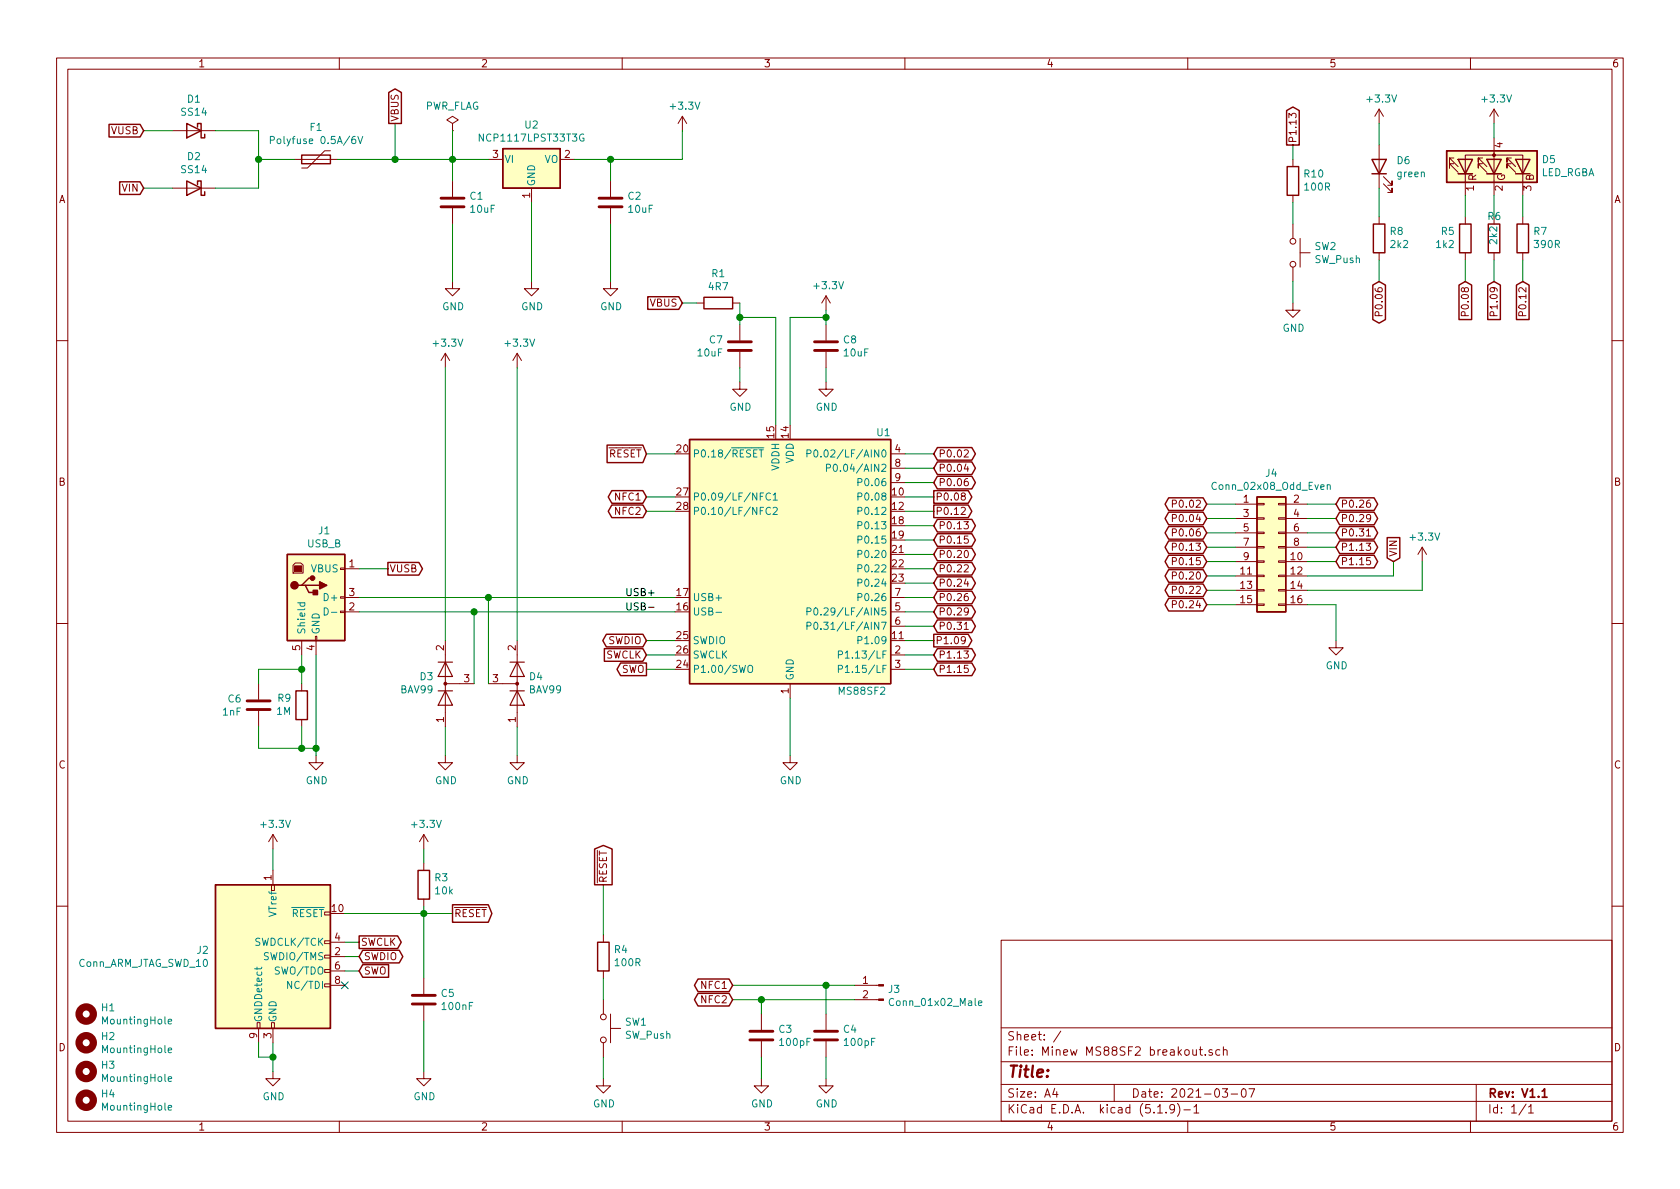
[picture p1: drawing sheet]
EESchema Schematic File Version 4
EELAYER 30 0
EELAYER END
$Descr A4 11693 8268
encoding utf-8
Sheet 1 1
Title ""
Date "2021-03-07"
Rev "V1.1"
Comp ""
Comment1 ""
Comment2 ""
Comment3 ""
Comment4 ""
$EndDescr
$Comp
L Mechanical:MountingHole H1
U 1 1
P 600 7050
F 0 "H1" H 700 7096 50  0000 L CNN
F 1 "MountingHole" H 700 7005 50  0000 L CNN
F 2 "MountingHole:MountingHole_3.5mm" H 600 7050 50  0001 C CNN
F 3 "~" H 600 7050 50  0001 C CNN
	1    600  7050
	1    0    0    -1  
$EndComp
$Comp
L Mechanical:MountingHole H2
U 1 1
P 600 7250
F 0 "H2" H 700 7296 50  0000 L CNN
F 1 "MountingHole" H 700 7205 50  0000 L CNN
F 2 "MountingHole:MountingHole_3.5mm" H 600 7250 50  0001 C CNN
F 3 "~" H 600 7250 50  0001 C CNN
	1    600  7250
	1    0    0    -1  
$EndComp
$Comp
L Mechanical:MountingHole H3
U 1 1
P 600 7450
F 0 "H3" H 700 7496 50  0000 L CNN
F 1 "MountingHole" H 700 7405 50  0000 L CNN
F 2 "MountingHole:MountingHole_3.5mm" H 600 7450 50  0001 C CNN
F 3 "~" H 600 7450 50  0001 C CNN
	1    600  7450
	1    0    0    -1  
$EndComp
$Comp
L Mechanical:MountingHole H4
U 1 1
P 600 7650
F 0 "H4" H 700 7696 50  0000 L CNN
F 1 "MountingHole" H 700 7605 50  0000 L CNN
F 2 "MountingHole:MountingHole_3.5mm" H 600 7650 50  0001 C CNN
F 3 "~" H 600 7650 50  0001 C CNN
	1    600  7650
	1    0    0    -1  
$EndComp
$Comp
L Connector:USB_B J1
U 1 1
P 2200 4150
F 0 "J1" H 2257 4617 50  0000 C CNN
F 1 "USB_B" H 2257 4526 50  0000 C CNN
F 2 "Connector_USB-fixed:USB_B_OST_USB-B1HSxx_Horizontal" H 2350 4100 50  0001 C CNN
F 3 " ~" H 2350 4100 50  0001 C CNN
	1    2200 4150
	1    0    0    -1  
$EndComp
$Comp
L RF_ZigBee-extra:MS88SF2 U1
U 1 1
P 5500 3900
F 0 "U1" H 6150 4800 50  0000 C CNN
F 1 "MS88SF2" H 6000 3000 50  0000 C CNN
F 2 "RF_Module-extra:MS88SF2-handsolder" H 6550 4100 50  0001 C CNN
F 3 "" H 6350 2900 50  0001 C CNN
	1    5500 3900
	1    0    0    -1  
$EndComp
$Comp
L power:GND #PWR0101
U 1 1
P 5500 5250
F 0 "#PWR0101" H 5500 5000 50  0001 C CNN
F 1 "GND" H 5505 5077 50  0000 C CNN
F 2 "" H 5500 5250 50  0001 C CNN
F 3 "" H 5500 5250 50  0001 C CNN
	1    5500 5250
	1    0    0    -1  
$EndComp
Wire Wire Line
	5500 5250 5500 4850
$Comp
L power:GND #PWR0102
U 1 1
P 2200 5250
F 0 "#PWR0102" H 2200 5000 50  0001 C CNN
F 1 "GND" H 2205 5077 50  0000 C CNN
F 2 "" H 2200 5250 50  0001 C CNN
F 3 "" H 2200 5250 50  0001 C CNN
	1    2200 5250
	1    0    0    -1  
$EndComp
Wire Wire Line
	2200 5250 2200 5200
Wire Wire Line
	4700 4450 4500 4450
Wire Wire Line
	4700 4550 4500 4550
Wire Wire Line
	4700 4650 4500 4650
Text GLabel 4500 4450 0    50   BiDi ~ 0
SWDIO
Text GLabel 4500 4550 0    50   Input ~ 0
SWCLK
Text GLabel 4500 4650 0    50   Output ~ 0
SWO
$Comp
L Connector:Conn_ARM_JTAG_SWD_10 J2
U 1 1
P 1900 6650
F 0 "J2" H 1457 6696 50  0000 R CNN
F 1 "Conn_ARM_JTAG_SWD_10" H 1457 6605 50  0000 R CNN
F 2 "Connector_PinHeader_2.54mm:PinHeader_2x05_P2.54mm_Vertical" H 1900 6650 50  0001 C CNN
F 3 "http://infocenter.arm.com/help/topic/com.arm.doc.ddi0314h/DDI0314H_coresight_components_trm.pdf" V 1550 5400 50  0001 C CNN
	1    1900 6650
	1    0    0    -1  
$EndComp
Text GLabel 2500 6650 2    50   BiDi ~ 0
SWDIO
Wire Wire Line
	2400 6650 2500 6650
Wire Wire Line
	2400 6550 2500 6550
Text GLabel 2500 6550 2    50   Output ~ 0
SWCLK
Text GLabel 2500 6750 2    50   Input ~ 0
SWO
Wire Wire Line
	2500 6750 2400 6750
NoConn ~ 2400 6850
$Comp
L power:GND #PWR02
U 1 1
P 1900 7450
F 0 "#PWR02" H 1900 7200 50  0001 C CNN
F 1 "GND" H 1905 7277 50  0000 C CNN
F 2 "" H 1900 7450 50  0001 C CNN
F 3 "" H 1900 7450 50  0001 C CNN
	1    1900 7450
	1    0    0    -1  
$EndComp
Wire Wire Line
	1900 7450 1900 7350
Wire Wire Line
	1800 7250 1800 7350
Wire Wire Line
	1900 7350 1800 7350
Connection ~ 1900 7350
Wire Wire Line
	1900 7350 1900 7250
$Comp
L power:+3.3V #PWR01
U 1 1
P 1900 5900
F 0 "#PWR01" H 1900 5750 50  0001 C CNN
F 1 "+3.3V" H 1915 6073 50  0000 C CNN
F 2 "" H 1900 5900 50  0001 C CNN
F 3 "" H 1900 5900 50  0001 C CNN
	1    1900 5900
	1    0    0    -1  
$EndComp
Wire Wire Line
	1900 5900 1900 6050
Text GLabel 4500 3150 0    50   Input ~ 0
~RESET
Text GLabel 3150 6350 2    50   Output ~ 0
~RESET
$Comp
L Diode:BAV99 D3
U 1 1
P 3100 4750
F 0 "D3" V 3146 4829 50  0000 L CNN
F 1 "BAV99" V 3055 4829 50  0000 L CNN
F 2 "Package_TO_SOT_SMD:SOT-23" H 3100 4250 50  0001 C CNN
F 3 "https://assets.nexperia.com/documents/data-sheet/BAV99_SER.pdf" H 3100 4750 50  0001 C CNN
	1    3100 4750
	0    -1   -1   0   
$EndComp
$Comp
L Diode:BAV99 D4
U 1 1
P 3600 4750
F 0 "D4" V 3646 4829 50  0000 L CNN
F 1 "BAV99" V 3555 4829 50  0000 L CNN
F 2 "Package_TO_SOT_SMD:SOT-23" H 3600 4250 50  0001 C CNN
F 3 "https://assets.nexperia.com/documents/data-sheet/BAV99_SER.pdf" H 3600 4750 50  0001 C CNN
	1    3600 4750
	0    1    -1   0   
$EndComp
$Comp
L power:+3.3V #PWR0103
U 1 1
P 5750 2150
F 0 "#PWR0103" H 5750 2000 50  0001 C CNN
F 1 "+3.3V" H 5765 2323 50  0000 C CNN
F 2 "" H 5750 2150 50  0001 C CNN
F 3 "" H 5750 2150 50  0001 C CNN
	1    5750 2150
	1    0    0    -1  
$EndComp
$Comp
L power:+3.3V #PWR0104
U 1 1
P 3600 2550
F 0 "#PWR0104" H 3600 2400 50  0001 C CNN
F 1 "+3.3V" H 3615 2723 50  0000 C CNN
F 2 "" H 3600 2550 50  0001 C CNN
F 3 "" H 3600 2550 50  0001 C CNN
	1    3600 2550
	1    0    0    -1  
$EndComp
Wire Wire Line
	3300 4750 3300 4250
Connection ~ 3300 4250
Wire Wire Line
	3300 4250 2500 4250
Wire Wire Line
	3400 4750 3400 4150
Connection ~ 3400 4150
Wire Wire Line
	3400 4150 2500 4150
Wire Wire Line
	3600 4450 3600 2550
Wire Wire Line
	3100 4450 3100 2550
$Comp
L power:+3.3V #PWR0105
U 1 1
P 3100 2550
F 0 "#PWR0105" H 3100 2400 50  0001 C CNN
F 1 "+3.3V" H 3115 2723 50  0000 C CNN
F 2 "" H 3100 2550 50  0001 C CNN
F 3 "" H 3100 2550 50  0001 C CNN
	1    3100 2550
	1    0    0    -1  
$EndComp
$Comp
L power:GND #PWR0106
U 1 1
P 3100 5250
F 0 "#PWR0106" H 3100 5000 50  0001 C CNN
F 1 "GND" H 3105 5077 50  0000 C CNN
F 2 "" H 3100 5250 50  0001 C CNN
F 3 "" H 3100 5250 50  0001 C CNN
	1    3100 5250
	1    0    0    -1  
$EndComp
$Comp
L power:GND #PWR0107
U 1 1
P 3600 5250
F 0 "#PWR0107" H 3600 5000 50  0001 C CNN
F 1 "GND" H 3605 5077 50  0000 C CNN
F 2 "" H 3600 5250 50  0001 C CNN
F 3 "" H 3600 5250 50  0001 C CNN
	1    3600 5250
	1    0    0    -1  
$EndComp
Wire Wire Line
	3600 5050 3600 5250
Wire Wire Line
	3100 5250 3100 5050
Wire Wire Line
	2500 3950 2700 3950
Text GLabel 2700 3950 2    50   Output ~ 0
VUSB
Text GLabel 1000 900  0    50   Input ~ 0
VUSB
$Comp
L Device:D_Schottky D1
U 1 1
P 1350 900
F 0 "D1" H 1350 683 50  0000 C CNN
F 1 "SS14" H 1350 774 50  0000 C CNN
F 2 "Diode_SMD:D_SMA" H 1350 900 50  0001 C CNN
F 3 "~" H 1350 900 50  0001 C CNN
	1    1350 900 
	-1   0    0    1   
$EndComp
$Comp
L Device:D_Schottky D2
U 1 1
P 1350 1300
F 0 "D2" H 1350 1083 50  0000 C CNN
F 1 "SS14" H 1350 1174 50  0000 C CNN
F 2 "Diode_SMD:D_SMA" H 1350 1300 50  0001 C CNN
F 3 "~" H 1350 1300 50  0001 C CNN
	1    1350 1300
	-1   0    0    1   
$EndComp
Text GLabel 1000 1300 0    50   Input ~ 0
VIN
Wire Wire Line
	1000 1300 1200 1300
Wire Wire Line
	1000 900  1200 900 
Wire Wire Line
	1500 900  1800 900 
Wire Wire Line
	1800 900  1800 1100
Wire Wire Line
	1800 1300 1500 1300
$Comp
L Device:Polyfuse F1
U 1 1
P 2200 1100
F 0 "F1" V 1975 1100 50  0000 C CNN
F 1 "Polyfuse 0.5A/6V" V 2066 1100 50  0000 C CNN
F 2 "Fuse:Fuse_1206_3216Metric_Pad1.42x1.75mm_HandSolder" H 2250 900 50  0001 L CNN
F 3 "~" H 2200 1100 50  0001 C CNN
	1    2200 1100
	0    1    1    0   
$EndComp
Wire Wire Line
	2050 1100 1800 1100
Connection ~ 1800 1100
Wire Wire Line
	1800 1100 1800 1300
Wire Wire Line
	2350 1100 2750 1100
$Comp
L Device:C C1
U 1 1
P 3150 1400
F 0 "C1" H 3265 1446 50  0000 L CNN
F 1 "10uF" H 3265 1355 50  0000 L CNN
F 2 "Capacitor_SMD:C_0805_2012Metric_Pad1.18x1.45mm_HandSolder" H 3188 1250 50  0001 C CNN
F 3 "~" H 3150 1400 50  0001 C CNN
	1    3150 1400
	1    0    0    -1  
$EndComp
Wire Wire Line
	3150 1550 3150 1950
Wire Wire Line
	3150 1250 3150 1100
$Comp
L power:GND #PWR0108
U 1 1
P 3150 1950
F 0 "#PWR0108" H 3150 1700 50  0001 C CNN
F 1 "GND" H 3155 1777 50  0000 C CNN
F 2 "" H 3150 1950 50  0001 C CNN
F 3 "" H 3150 1950 50  0001 C CNN
	1    3150 1950
	1    0    0    -1  
$EndComp
$Comp
L Regulator_Linear:AMS1117-3.3 U2
U 1 1
P 3700 1100
F 0 "U2" H 3700 1342 50  0000 C CNN
F 1 "NCP1117LPST33T3G" H 3700 1251 50  0000 C CNN
F 2 "Package_TO_SOT_SMD:SOT-223-3_TabPin2" H 3700 1300 50  0001 C CNN
F 3 "" H 3800 850 50  0001 C CNN
	1    3700 1100
	1    0    0    -1  
$EndComp
Wire Wire Line
	3400 1100 3150 1100
Connection ~ 3150 1100
$Comp
L Device:C C2
U 1 1
P 4250 1400
F 0 "C2" H 4365 1446 50  0000 L CNN
F 1 "10uF" H 4365 1355 50  0000 L CNN
F 2 "Capacitor_SMD:C_0805_2012Metric_Pad1.18x1.45mm_HandSolder" H 4288 1250 50  0001 C CNN
F 3 "~" H 4250 1400 50  0001 C CNN
	1    4250 1400
	1    0    0    -1  
$EndComp
$Comp
L power:GND #PWR0109
U 1 1
P 4250 1950
F 0 "#PWR0109" H 4250 1700 50  0001 C CNN
F 1 "GND" H 4255 1777 50  0000 C CNN
F 2 "" H 4250 1950 50  0001 C CNN
F 3 "" H 4250 1950 50  0001 C CNN
	1    4250 1950
	1    0    0    -1  
$EndComp
Wire Wire Line
	4250 1950 4250 1550
Wire Wire Line
	4250 1250 4250 1100
Wire Wire Line
	4250 1100 4000 1100
$Comp
L power:GND #PWR0110
U 1 1
P 3700 1950
F 0 "#PWR0110" H 3700 1700 50  0001 C CNN
F 1 "GND" H 3705 1777 50  0000 C CNN
F 2 "" H 3700 1950 50  0001 C CNN
F 3 "" H 3700 1950 50  0001 C CNN
	1    3700 1950
	1    0    0    -1  
$EndComp
Wire Wire Line
	3700 1950 3700 1400
$Comp
L power:+3.3V #PWR0111
U 1 1
P 4750 900
F 0 "#PWR0111" H 4750 750 50  0001 C CNN
F 1 "+3.3V" H 4765 1073 50  0000 C CNN
F 2 "" H 4750 900 50  0001 C CNN
F 3 "" H 4750 900 50  0001 C CNN
	1    4750 900 
	1    0    0    -1  
$EndComp
Wire Wire Line
	4250 1100 4750 1100
Wire Wire Line
	4750 1100 4750 900 
Connection ~ 4250 1100
Wire Wire Line
	4500 3450 4700 3450
Wire Wire Line
	4700 3550 4500 3550
Text GLabel 4500 3550 0    50   BiDi ~ 0
NFC2
Text GLabel 4500 3450 0    50   BiDi ~ 0
NFC1
Text GLabel 5100 6950 0    50   BiDi ~ 0
NFC2
Text GLabel 5100 6850 0    50   BiDi ~ 0
NFC1
$Comp
L Device:C C3
U 1 1
P 5300 7200
F 0 "C3" H 5415 7246 50  0000 L CNN
F 1 "100pF" H 5415 7155 50  0000 L CNN
F 2 "Capacitor_SMD:C_0805_2012Metric_Pad1.18x1.45mm_HandSolder" H 5338 7050 50  0001 C CNN
F 3 "~" H 5300 7200 50  0001 C CNN
	1    5300 7200
	1    0    0    -1  
$EndComp
$Comp
L power:GND #PWR0112
U 1 1
P 5300 7500
F 0 "#PWR0112" H 5300 7250 50  0001 C CNN
F 1 "GND" H 5305 7327 50  0000 C CNN
F 2 "" H 5300 7500 50  0001 C CNN
F 3 "" H 5300 7500 50  0001 C CNN
	1    5300 7500
	1    0    0    -1  
$EndComp
$Comp
L Device:C C4
U 1 1
P 5750 7200
F 0 "C4" H 5865 7246 50  0000 L CNN
F 1 "100pF" H 5865 7155 50  0000 L CNN
F 2 "Capacitor_SMD:C_0805_2012Metric_Pad1.18x1.45mm_HandSolder" H 5788 7050 50  0001 C CNN
F 3 "~" H 5750 7200 50  0001 C CNN
	1    5750 7200
	1    0    0    -1  
$EndComp
$Comp
L power:GND #PWR0113
U 1 1
P 5750 7500
F 0 "#PWR0113" H 5750 7250 50  0001 C CNN
F 1 "GND" H 5755 7327 50  0000 C CNN
F 2 "" H 5750 7500 50  0001 C CNN
F 3 "" H 5750 7500 50  0001 C CNN
	1    5750 7500
	1    0    0    -1  
$EndComp
Wire Wire Line
	5100 6950 5300 6950
Wire Wire Line
	5300 6950 5300 7050
Wire Wire Line
	5300 7350 5300 7500
Wire Wire Line
	5100 6850 5750 6850
Wire Wire Line
	5750 6850 5750 7050
Wire Wire Line
	5750 7350 5750 7500
$Comp
L Connector:Conn_01x02_Male J3
U 1 1
P 6150 6850
F 0 "J3" H 6122 6824 50  0000 R CNN
F 1 "Conn_01x02_Male" H 6122 6733 50  0000 R CNN
F 2 "Connector_PinHeader_2.54mm:PinHeader_1x02_P2.54mm_Vertical" H 6150 6850 50  0001 C CNN
F 3 "~" H 6150 6850 50  0001 C CNN
	1    6150 6850
	-1   0    0    -1  
$EndComp
Wire Wire Line
	5950 6850 5750 6850
Connection ~ 5750 6850
Connection ~ 5300 6950
Wire Wire Line
	5300 6950 5950 6950
Text GLabel 6500 3250 2    50   BiDi ~ 0
P0.04
Wire Wire Line
	6500 3250 6300 3250
Text GLabel 6500 3350 2    50   BiDi ~ 0
P0.06
Wire Wire Line
	6500 3350 6300 3350
Text GLabel 6500 3450 2    50   Output ~ 0
P0.08
Wire Wire Line
	6500 3450 6300 3450
Text GLabel 6500 3150 2    50   BiDi ~ 0
P0.02
Wire Wire Line
	6500 3150 6300 3150
$Comp
L Device:R R3
U 1 1
P 2950 6150
F 0 "R3" H 2880 6104 50  0000 R CNN
F 1 "10k" H 2880 6195 50  0000 R CNN
F 2 "Resistor_SMD:R_0805_2012Metric_Pad1.20x1.40mm_HandSolder" V 2880 6150 50  0001 C CNN
F 3 "~" H 2950 6150 50  0001 C CNN
	1    2950 6150
	-1   0    0    1   
$EndComp
$Comp
L power:+3.3V #PWR03
U 1 1
P 2950 5900
F 0 "#PWR03" H 2950 5750 50  0001 C CNN
F 1 "+3.3V" H 2965 6073 50  0000 C CNN
F 2 "" H 2950 5900 50  0001 C CNN
F 3 "" H 2950 5900 50  0001 C CNN
	1    2950 5900
	1    0    0    -1  
$EndComp
Wire Wire Line
	2950 5900 2950 6000
$Comp
L Switch:SW_Push SW1
U 1 1
P 4200 7150
F 0 "SW1" V 4154 7298 50  0000 L CNN
F 1 "SW_Push" V 4245 7298 50  0000 L CNN
F 2 "Button_Switch_SMD:SW_SPST_CK_RS282G05A3" H 4200 7350 50  0001 C CNN
F 3 "~" H 4200 7350 50  0001 C CNN
	1    4200 7150
	0    1    1    0   
$EndComp
$Comp
L power:GND #PWR06
U 1 1
P 4200 7500
F 0 "#PWR06" H 4200 7250 50  0001 C CNN
F 1 "GND" H 4205 7327 50  0000 C CNN
F 2 "" H 4200 7500 50  0001 C CNN
F 3 "" H 4200 7500 50  0001 C CNN
	1    4200 7500
	1    0    0    -1  
$EndComp
$Comp
L Device:R R4
U 1 1
P 4200 6650
F 0 "R4" H 4130 6604 50  0000 R CNN
F 1 "100R" H 4130 6695 50  0000 R CNN
F 2 "Resistor_SMD:R_0805_2012Metric_Pad1.20x1.40mm_HandSolder" V 4130 6650 50  0001 C CNN
F 3 "~" H 4200 6650 50  0001 C CNN
	1    4200 6650
	-1   0    0    1   
$EndComp
Wire Wire Line
	4200 7350 4200 7500
Wire Wire Line
	4200 6950 4200 6800
Text GLabel 4200 6150 1    50   Output ~ 0
~RESET
Wire Wire Line
	4200 6150 4200 6500
Wire Wire Line
	4500 3150 4700 3150
$Comp
L Device:C C5
U 1 1
P 2950 6950
F 0 "C5" H 3065 6996 50  0000 L CNN
F 1 "100nF" H 3065 6905 50  0000 L CNN
F 2 "Capacitor_SMD:C_0805_2012Metric_Pad1.18x1.45mm_HandSolder" H 2988 6800 50  0001 C CNN
F 3 "~" H 2950 6950 50  0001 C CNN
	1    2950 6950
	1    0    0    -1  
$EndComp
$Comp
L power:GND #PWR0114
U 1 1
P 2950 7450
F 0 "#PWR0114" H 2950 7200 50  0001 C CNN
F 1 "GND" H 2955 7277 50  0000 C CNN
F 2 "" H 2950 7450 50  0001 C CNN
F 3 "" H 2950 7450 50  0001 C CNN
	1    2950 7450
	1    0    0    -1  
$EndComp
Wire Wire Line
	2950 7450 2950 7100
Wire Wire Line
	2950 6300 2950 6350
Wire Wire Line
	3150 6350 2950 6350
Connection ~ 2950 6350
Wire Wire Line
	2950 6350 2950 6800
Wire Wire Line
	2950 6350 2400 6350
Text GLabel 6500 3550 2    50   Output ~ 0
P0.12
Wire Wire Line
	6500 3550 6300 3550
Text GLabel 6500 3650 2    50   BiDi ~ 0
P0.13
Wire Wire Line
	6500 3650 6300 3650
Wire Wire Line
	6500 3750 6300 3750
Text GLabel 6500 3850 2    50   BiDi ~ 0
P0.20
Wire Wire Line
	6500 3850 6300 3850
Text GLabel 6500 3950 2    50   BiDi ~ 0
P0.22
Wire Wire Line
	6500 3950 6300 3950
Text GLabel 6500 4050 2    50   BiDi ~ 0
P0.24
Wire Wire Line
	6500 4050 6300 4050
Text GLabel 6500 4150 2    50   BiDi ~ 0
P0.26
Wire Wire Line
	6500 4150 6300 4150
Text GLabel 6500 4250 2    50   BiDi ~ 0
P0.29
Wire Wire Line
	6500 4250 6300 4250
Text GLabel 6500 4350 2    50   BiDi ~ 0
P0.31
Wire Wire Line
	6500 4350 6300 4350
Text GLabel 6500 4450 2    50   Output ~ 0
P1.09
Wire Wire Line
	6500 4450 6300 4450
Text GLabel 6500 4550 2    50   BiDi ~ 0
P1.13
Wire Wire Line
	6500 4550 6300 4550
Text GLabel 6500 4650 2    50   BiDi ~ 0
P1.15
Wire Wire Line
	6500 4650 6300 4650
Text GLabel 6500 3750 2    50   BiDi ~ 0
P0.15
$Comp
L Device:LED D6
U 1 1
P 9600 1150
F 0 "D6" V 9639 1032 50  0000 R CNN
F 1 "green" V 9548 1032 50  0000 R CNN
F 2 "LED_SMD:LED_0805_2012Metric_Pad1.15x1.40mm_HandSolder" H 9600 1150 50  0001 C CNN
F 3 "~" H 9600 1150 50  0001 C CNN
	1    9600 1150
	0    -1   -1   0   
$EndComp
$Comp
L Device:R R8
U 1 1
P 9600 1650
F 0 "R8" H 9530 1604 50  0000 R CNN
F 1 "2k2" H 9530 1695 50  0000 R CNN
F 2 "Resistor_SMD:R_0805_2012Metric_Pad1.20x1.40mm_HandSolder" V 9530 1650 50  0001 C CNN
F 3 "~" H 9600 1650 50  0001 C CNN
	1    9600 1650
	-1   0    0    1   
$EndComp
$Comp
L power:+3.3V #PWR0115
U 1 1
P 9600 850
F 0 "#PWR0115" H 9600 700 50  0001 C CNN
F 1 "+3.3V" H 9615 1023 50  0000 C CNN
F 2 "" H 9600 850 50  0001 C CNN
F 3 "" H 9600 850 50  0001 C CNN
	1    9600 850 
	1    0    0    -1  
$EndComp
Wire Wire Line
	9600 1300 9600 1500
Text GLabel 9600 1950 3    50   BiDi ~ 0
P0.06
Wire Wire Line
	9600 850  9600 1000
Wire Wire Line
	9600 1800 9600 1950
$Comp
L Device:LED_RGBA D5
U 1 1
P 10400 1150
F 0 "D5" V 10446 820 50  0000 R CNN
F 1 "LED_RGBA" V 10355 820 50  0000 R CNN
F 2 "LED_SMD-extra:LED_RGB_3528" H 10400 1100 50  0001 C CNN
F 3 "~" H 10400 1100 50  0001 C CNN
	1    10400 1150
	0    -1   -1   0   
$EndComp
$Comp
L power:+3.3V #PWR0116
U 1 1
P 10400 850
F 0 "#PWR0116" H 10400 700 50  0001 C CNN
F 1 "+3.3V" H 10415 1023 50  0000 C CNN
F 2 "" H 10400 850 50  0001 C CNN
F 3 "" H 10400 850 50  0001 C CNN
	1    10400 850 
	1    0    0    -1  
$EndComp
Wire Wire Line
	10400 850  10400 950 
$Comp
L Device:R R6
U 1 1
P 10400 1650
F 0 "R6" H 10450 1500 50  0000 R CNN
F 1 "2k2" V 10400 1700 50  0000 R CNN
F 2 "Resistor_SMD:R_0805_2012Metric_Pad1.20x1.40mm_HandSolder" V 10330 1650 50  0001 C CNN
F 3 "~" H 10400 1650 50  0001 C CNN
	1    10400 1650
	-1   0    0    1   
$EndComp
$Comp
L Device:R R7
U 1 1
P 10600 1650
F 0 "R7" H 10530 1604 50  0000 R CNN
F 1 "390R" H 10530 1695 50  0000 R CNN
F 2 "Resistor_SMD:R_0805_2012Metric_Pad1.20x1.40mm_HandSolder" V 10530 1650 50  0001 C CNN
F 3 "~" H 10600 1650 50  0001 C CNN
	1    10600 1650
	-1   0    0    1   
$EndComp
$Comp
L Device:R R5
U 1 1
P 10200 1650
F 0 "R5" H 10270 1604 50  0000 L CNN
F 1 "1k2" H 10270 1695 50  0000 L CNN
F 2 "Resistor_SMD:R_0805_2012Metric_Pad1.20x1.40mm_HandSolder" V 10130 1650 50  0001 C CNN
F 3 "~" H 10200 1650 50  0001 C CNN
	1    10200 1650
	-1   0    0    1   
$EndComp
Wire Wire Line
	10200 1500 10200 1350
Wire Wire Line
	10400 1350 10400 1500
Wire Wire Line
	10600 1500 10600 1350
Text GLabel 10200 1950 3    50   Input ~ 0
P0.08
Wire Wire Line
	10200 1950 10200 1800
Text GLabel 10400 1950 3    50   Input ~ 0
P1.09
Text GLabel 10600 1950 3    50   Input ~ 0
P0.12
Wire Wire Line
	10600 1800 10600 1950
Wire Wire Line
	10400 1800 10400 1950
$Comp
L Connector_Generic:Conn_02x08_Odd_Even J4
U 1 1
P 8800 3800
F 0 "J4" H 8850 4317 50  0000 C CNN
F 1 "Conn_02x08_Odd_Even" H 8850 4226 50  0000 C CNN
F 2 "Connector_PinHeader_2.54mm:PinHeader_2x08_P2.54mm_Vertical" H 8800 3800 50  0001 C CNN
F 3 "~" H 8800 3800 50  0001 C CNN
	1    8800 3800
	1    0    0    -1  
$EndComp
Text GLabel 8400 3500 0    50   BiDi ~ 0
P0.02
Text GLabel 8400 3600 0    50   BiDi ~ 0
P0.04
Text GLabel 8400 3700 0    50   BiDi ~ 0
P0.06
Text GLabel 8400 3800 0    50   BiDi ~ 0
P0.13
Text GLabel 8400 3900 0    50   BiDi ~ 0
P0.15
Text GLabel 8400 4000 0    50   BiDi ~ 0
P0.20
Text GLabel 8400 4100 0    50   BiDi ~ 0
P0.22
Text GLabel 8400 4200 0    50   BiDi ~ 0
P0.24
Text GLabel 9300 3500 2    50   BiDi ~ 0
P0.26
Text GLabel 9300 3600 2    50   BiDi ~ 0
P0.29
Text GLabel 9300 3700 2    50   BiDi ~ 0
P0.31
Text GLabel 9300 3800 2    50   BiDi ~ 0
P1.13
Text GLabel 9300 3900 2    50   BiDi ~ 0
P1.15
$Comp
L power:GND #PWR0117
U 1 1
P 9300 4450
F 0 "#PWR0117" H 9300 4200 50  0001 C CNN
F 1 "GND" H 9305 4277 50  0000 C CNN
F 2 "" H 9300 4450 50  0001 C CNN
F 3 "" H 9300 4450 50  0001 C CNN
	1    9300 4450
	1    0    0    -1  
$EndComp
Wire Wire Line
	9100 4200 9300 4200
Wire Wire Line
	9300 4200 9300 4450
Wire Wire Line
	9100 3500 9300 3500
Wire Wire Line
	9300 3600 9100 3600
Wire Wire Line
	9100 3700 9300 3700
Wire Wire Line
	9300 3800 9100 3800
Wire Wire Line
	9100 3900 9300 3900
Wire Wire Line
	8600 3500 8400 3500
Wire Wire Line
	8400 3600 8600 3600
Wire Wire Line
	8600 3700 8400 3700
Wire Wire Line
	8400 3800 8600 3800
Wire Wire Line
	8600 3900 8400 3900
Wire Wire Line
	8400 4000 8600 4000
Wire Wire Line
	8600 4100 8400 4100
Wire Wire Line
	8400 4200 8600 4200
$Comp
L power:+3.3V #PWR0118
U 1 1
P 9900 3900
F 0 "#PWR0118" H 9900 3750 50  0001 C CNN
F 1 "+3.3V" H 9915 4073 50  0000 C CNN
F 2 "" H 9900 3900 50  0001 C CNN
F 3 "" H 9900 3900 50  0001 C CNN
	1    9900 3900
	1    0    0    -1  
$EndComp
Text GLabel 9700 3900 1    50   Input ~ 0
VIN
Wire Wire Line
	9100 4000 9700 4000
Wire Wire Line
	9700 4000 9700 3900
Wire Wire Line
	9100 4100 9900 4100
Wire Wire Line
	9900 4100 9900 3900
$Comp
L power:PWR_FLAG #FLG0101
U 1 1
P 3150 900
F 0 "#FLG0101" H 3150 975 50  0001 C CNN
F 1 "PWR_FLAG" H 3150 1073 50  0000 C CNN
F 2 "" H 3150 900 50  0001 C CNN
F 3 "~" H 3150 900 50  0001 C CNN
	1    3150 900 
	1    0    0    -1  
$EndComp
Wire Wire Line
	3150 1100 3150 900 
$Comp
L Device:R R9
U 1 1
P 2100 4900
F 0 "R9" H 2169 4854 50  0000 L CNN
F 1 "1M" H 2169 4945 50  0000 L CNN
F 2 "Resistor_SMD:R_0805_2012Metric_Pad1.20x1.40mm_HandSolder" V 2030 4900 50  0001 C CNN
F 3 "~" H 2100 4900 50  0001 C CNN
	1    2100 4900
	-1   0    0    1   
$EndComp
$Comp
L Device:C C6
U 1 1
P 1800 4900
F 0 "C6" H 1685 4946 50  0000 R CNN
F 1 "1nF" H 1685 4855 50  0000 R CNN
F 2 "Capacitor_SMD:C_0805_2012Metric_Pad1.18x1.45mm_HandSolder" H 1838 4750 50  0001 C CNN
F 3 "~" H 1800 4900 50  0001 C CNN
	1    1800 4900
	1    0    0    -1  
$EndComp
Wire Wire Line
	2100 4550 2100 4650
Wire Wire Line
	2100 5050 2100 5200
Wire Wire Line
	2100 5200 2200 5200
Connection ~ 2200 5200
Wire Wire Line
	2200 5200 2200 4550
Wire Wire Line
	2100 5200 1800 5200
Wire Wire Line
	1800 5200 1800 5050
Connection ~ 2100 5200
Wire Wire Line
	1800 4750 1800 4650
Wire Wire Line
	1800 4650 2100 4650
Connection ~ 2100 4650
Wire Wire Line
	2100 4650 2100 4750
$Comp
L Switch:SW_Push SW2
U 1 1
P 9000 1750
F 0 "SW2" V 8954 1898 50  0000 L CNN
F 1 "SW_Push" V 9045 1898 50  0000 L CNN
F 2 "Button_Switch_SMD:SW_SPST_CK_RS282G05A3" H 9000 1950 50  0001 C CNN
F 3 "~" H 9000 1950 50  0001 C CNN
	1    9000 1750
	0    1    1    0   
$EndComp
$Comp
L power:GND #PWR04
U 1 1
P 9000 2100
F 0 "#PWR04" H 9000 1850 50  0001 C CNN
F 1 "GND" H 9005 1927 50  0000 C CNN
F 2 "" H 9000 2100 50  0001 C CNN
F 3 "" H 9000 2100 50  0001 C CNN
	1    9000 2100
	1    0    0    -1  
$EndComp
$Comp
L Device:R R10
U 1 1
P 9000 1250
F 0 "R10" H 8930 1204 50  0000 R CNN
F 1 "100R" H 8930 1295 50  0000 R CNN
F 2 "Resistor_SMD:R_0805_2012Metric_Pad1.20x1.40mm_HandSolder" V 8930 1250 50  0001 C CNN
F 3 "~" H 9000 1250 50  0001 C CNN
	1    9000 1250
	-1   0    0    1   
$EndComp
Wire Wire Line
	9000 1950 9000 2100
Wire Wire Line
	9000 1550 9000 1400
Wire Wire Line
	9000 1000 9000 1100
Text GLabel 9000 1000 1    50   Output ~ 0
P1.13
Text Label 4350 4150 0    50   ~ 0
USB+
Text Label 4350 4250 0    50   ~ 0
USB-
$Comp
L Device:C C8
U 1 1
P 5750 2400
F 0 "C8" H 5865 2446 50  0000 L CNN
F 1 "10uF" H 5865 2355 50  0000 L CNN
F 2 "Capacitor_SMD:C_0805_2012Metric_Pad1.18x1.45mm_HandSolder" H 5788 2250 50  0001 C CNN
F 3 "~" H 5750 2400 50  0001 C CNN
	1    5750 2400
	1    0    0    -1  
$EndComp
$Comp
L power:GND #PWR0119
U 1 1
P 5750 2650
F 0 "#PWR0119" H 5750 2400 50  0001 C CNN
F 1 "GND" H 5755 2477 50  0000 C CNN
F 2 "" H 5750 2650 50  0001 C CNN
F 3 "" H 5750 2650 50  0001 C CNN
	1    5750 2650
	1    0    0    -1  
$EndComp
Wire Wire Line
	5750 2550 5750 2650
Wire Wire Line
	5750 2250 5750 2200
Wire Wire Line
	5750 2200 5500 2200
Wire Wire Line
	5500 2200 5500 2950
$Comp
L Device:C C7
U 1 1
P 5150 2400
F 0 "C7" H 5036 2446 50  0000 R CNN
F 1 "10uF" H 5036 2355 50  0000 R CNN
F 2 "Capacitor_SMD:C_0805_2012Metric_Pad1.18x1.45mm_HandSolder" H 5188 2250 50  0001 C CNN
F 3 "~" H 5150 2400 50  0001 C CNN
	1    5150 2400
	1    0    0    -1  
$EndComp
$Comp
L power:GND #PWR0120
U 1 1
P 5150 2650
F 0 "#PWR0120" H 5150 2400 50  0001 C CNN
F 1 "GND" H 5155 2477 50  0000 C CNN
F 2 "" H 5150 2650 50  0001 C CNN
F 3 "" H 5150 2650 50  0001 C CNN
	1    5150 2650
	1    0    0    -1  
$EndComp
Wire Wire Line
	5150 2550 5150 2650
Wire Wire Line
	5150 2250 5150 2200
Text GLabel 2750 850  1    50   Output ~ 0
VBUS
Wire Wire Line
	2750 850  2750 1100
Connection ~ 2750 1100
Wire Wire Line
	2750 1100 3150 1100
Wire Wire Line
	5400 2950 5400 2200
Wire Wire Line
	5400 2200 5150 2200
Wire Wire Line
	5750 2150 5750 2200
Connection ~ 5750 2200
Text GLabel 4750 2100 0    50   Input ~ 0
VBUS
$Comp
L Device:R R1
U 1 1
P 5000 2100
F 0 "R1" V 4793 2100 50  0000 C CNN
F 1 "4R7" V 4884 2100 50  0000 C CNN
F 2 "Resistor_SMD:R_0805_2012Metric_Pad1.20x1.40mm_HandSolder" V 4930 2100 50  0001 C CNN
F 3 "~" H 5000 2100 50  0001 C CNN
	1    5000 2100
	0    1    1    0   
$EndComp
Wire Wire Line
	4750 2100 4850 2100
Wire Wire Line
	5150 2100 5150 2200
Connection ~ 5150 2200
Wire Wire Line
	3400 4150 4700 4150
Wire Wire Line
	3300 4250 4700 4250
$EndSCHEMATC
